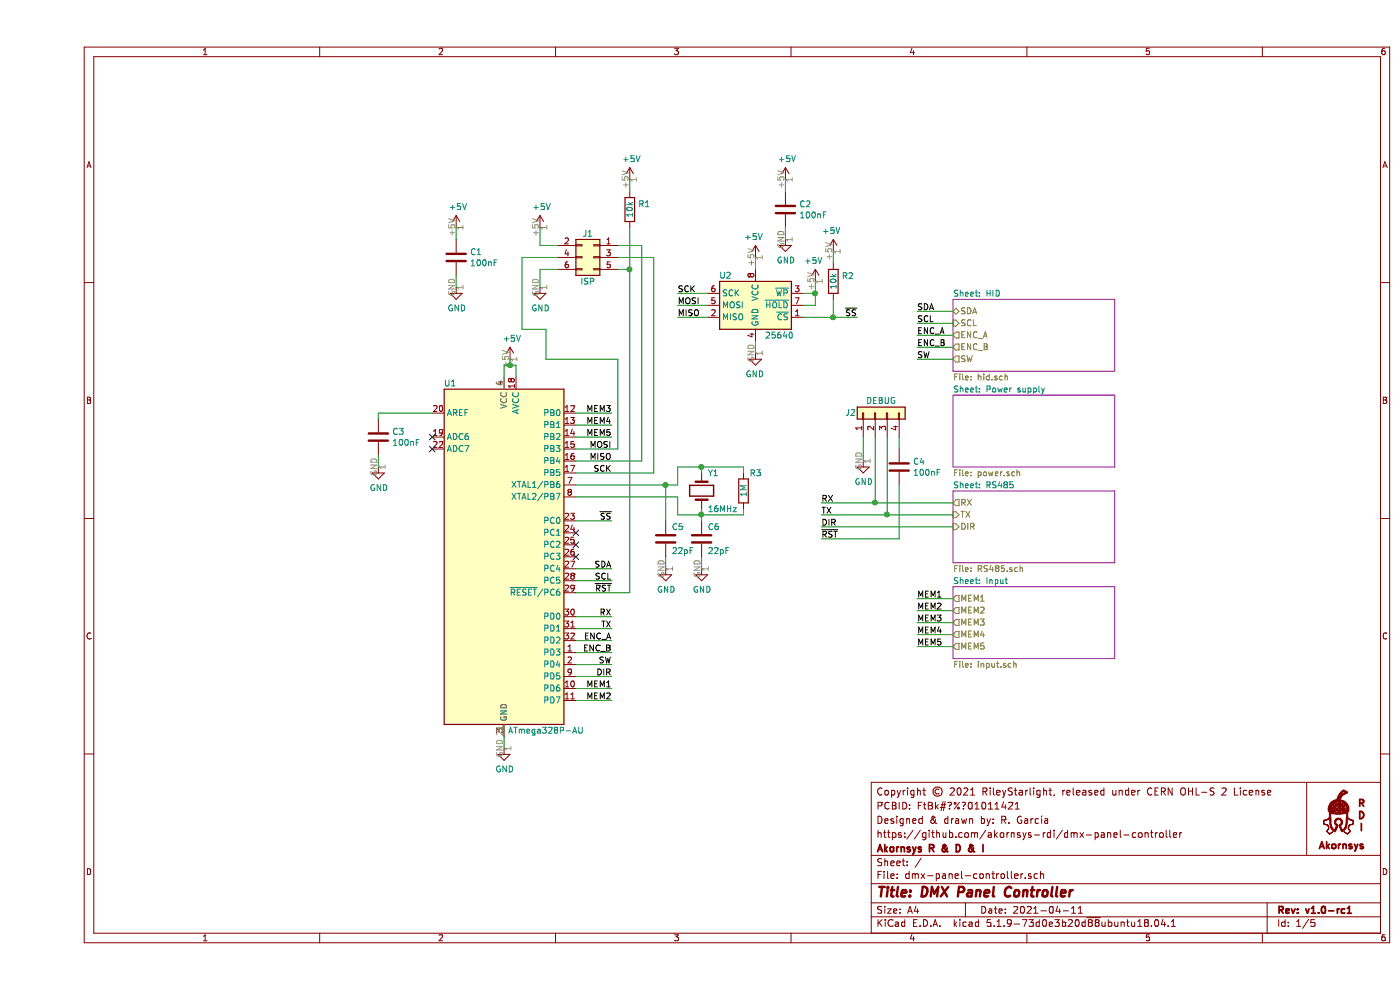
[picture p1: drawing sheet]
EESchema Schematic File Version 4
EELAYER 30 0
EELAYER END
$Descr A4 11693 8268
encoding utf-8
Sheet 1 5
Title "DMX Panel Controller"
Date "2021-04-11"
Rev "v1.0-rc1"
Comp "Akornsys R & D & I"
Comment1 "https://github.com/akornsys-rdi/dmx-panel-controller"
Comment2 "Designed & drawn by: R. García"
Comment3 "PCBID: FtBk#?%?01011421"
Comment4 "Copyright © 2021 RileyStarlight, released under CERN OHL-S 2 License"
$EndDescr
$Sheet
S 7650 2500 1350 600 
U 60DF97C8
F0 "HID" 50
F1 "hid.sch" 50
F2 "SW" O L 7650 3000 50 
F3 "ENC_A" O L 7650 2800 50 
F4 "ENC_B" O L 7650 2900 50 
F5 "SDA" B L 7650 2600 50 
F6 "SCL" I L 7650 2700 50 
$EndSheet
$Sheet
S 7650 3300 1350 600 
U 60E2EC74
F0 "Power supply" 50
F1 "power.sch" 50
$EndSheet
$Sheet
S 7650 4100 1350 600 
U 60E66DB9
F0 "RS485" 50
F1 "RS485.sch" 50
F2 "RX" O L 7650 4200 50 
F3 "DIR" I L 7650 4400 50 
F4 "TX" I L 7650 4300 50 
$EndSheet
$Sheet
S 7650 4900 1350 600 
U 60E7CA4D
F0 "Input" 50
F1 "input.sch" 50
F2 "MEM1" O L 7650 5000 50 
F3 "MEM2" O L 7650 5100 50 
F4 "MEM3" O L 7650 5200 50 
F5 "MEM4" O L 7650 5300 50 
F6 "MEM5" O L 7650 5400 50 
$EndSheet
$Comp
L Device:C C1
U 1 1
P 3500 2150
F 0 "C1" H 3615 2196 50  0000 L CNN
F 1 "100nF" H 3615 2105 50  0000 L CNN
F 2 "Capacitor_SMD:C_0805_2012Metric" H 3538 2000 50  0001 C CNN
F 3 "~" H 3500 2150 50  0001 C CNN
F 4 "Kemet" H 3500 2150 50  0001 C CNN "Manufacturer"
F 5 "C0805C104M3RACTU" H 3500 2150 50  0001 C CNN "Manufacturer Part Number"
	1    3500 2150
	1    0    0    -1  
$EndComp
$Comp
L power:+5V #PWR03
U 1 1
P 3500 1900
F 0 "#PWR03" H 3500 1750 50  0001 C CNN
F 1 "+5V" H 3515 2073 50  0000 C CNN
F 2 "" H 3500 1900 50  0001 C CNN
F 3 "" H 3500 1900 50  0001 C CNN
	1    3500 1900
	1    0    0    -1  
$EndComp
$Comp
L power:GND #PWR09
U 1 1
P 3500 2400
F 0 "#PWR09" H 3500 2150 50  0001 C CNN
F 1 "GND" H 3505 2227 50  0000 C CNN
F 2 "" H 3500 2400 50  0001 C CNN
F 3 "" H 3500 2400 50  0001 C CNN
	1    3500 2400
	1    0    0    -1  
$EndComp
$Comp
L MCU_Microchip_ATmega:ATmega328P-AU U1
U 1 1
P 3900 4650
F 0 "U1" H 3450 6100 50  0000 C CNN
F 1 "ATmega328P-AU" H 4250 3200 50  0000 C CNN
F 2 "Package_QFP:TQFP-32_7x7mm_P0.8mm" H 3900 4650 50  0001 C CIN
F 3 "lib/datasheets/ATmega328P.pdf" H 3900 4650 50  0001 C CNN
F 4 "Atmel" H 3900 4650 50  0001 C CNN "Manufacturer"
F 5 "ATMEGA328P-AU" H 3900 4650 50  0001 C CNN "Manufacturer Part Number"
	1    3900 4650
	1    0    0    -1  
$EndComp
$Comp
L Device:R R3
U 1 1
P 5900 4100
F 0 "R3" H 5950 4250 50  0000 L CNN
F 1 "1M" V 5900 4100 50  0000 C CNN
F 2 "Resistor_SMD:R_0805_2012Metric" V 5830 4100 50  0001 C CNN
F 3 "~" H 5900 4100 50  0001 C CNN
F 4 "Yageo" H 5900 4100 50  0001 C CNN "Manufacturer"
F 5 "RC0805JR-071ML" H 5900 4100 50  0001 C CNN "Manufacturer Part Number"
	1    5900 4100
	1    0    0    -1  
$EndComp
$Comp
L Device:Crystal Y1
U 1 1
P 5550 4100
F 0 "Y1" V 5400 4150 50  0000 L CNN
F 1 "16MHz" V 5700 4150 50  0000 L CNN
F 2 "Crystal:Crystal_SMD_HC49-SD" H 5550 4100 50  0001 C CNN
F 3 "~" H 5550 4100 50  0001 C CNN
F 4 "Abracon" H 5550 4100 50  0001 C CNN "Manufacturer"
F 5 "ABLS-16.000MHz-20-B-3-H-T" H 5550 4100 50  0001 C CNN "Manufacturer Part Number"
	1    5550 4100
	0    1    1    0   
$EndComp
$Comp
L power:+5V #PWR012
U 1 1
P 3950 3000
F 0 "#PWR012" H 3950 2850 50  0001 C CNN
F 1 "+5V" H 3965 3173 50  0000 C CNN
F 2 "" H 3950 3000 50  0001 C CNN
F 3 "" H 3950 3000 50  0001 C CNN
	1    3950 3000
	1    0    0    -1  
$EndComp
$Comp
L power:GND #PWR017
U 1 1
P 3900 6250
F 0 "#PWR017" H 3900 6000 50  0001 C CNN
F 1 "GND" H 3905 6077 50  0000 C CNN
F 2 "" H 3900 6250 50  0001 C CNN
F 3 "" H 3900 6250 50  0001 C CNN
	1    3900 6250
	1    0    0    -1  
$EndComp
Wire Wire Line
	3500 2300 3500 2400
Wire Wire Line
	3500 2000 3500 1900
$Comp
L Connector_Generic:Conn_02x03_Odd_Even J1
U 1 1
P 4650 2150
F 0 "J1" H 4700 2350 50  0000 C CNN
F 1 "ISP" H 4700 1950 50  0000 C CNN
F 2 "Connector_IDC:IDC-Header_2x03_P2.54mm_Vertical" H 4650 2150 50  0001 C CNN
F 3 "~" H 4650 2150 50  0001 C CNN
	1    4650 2150
	-1   0    0    -1  
$EndComp
Wire Wire Line
	3900 6150 3900 6250
Wire Wire Line
	3900 3150 3900 3050
Wire Wire Line
	3900 3050 3950 3050
Wire Wire Line
	4000 3050 4000 3150
Wire Wire Line
	3950 3000 3950 3050
Connection ~ 3950 3050
Wire Wire Line
	3950 3050 4000 3050
NoConn ~ 3300 3650
NoConn ~ 3300 3750
$Comp
L Device:C C3
U 1 1
P 2850 3650
F 0 "C3" H 2965 3696 50  0000 L CNN
F 1 "100nF" H 2965 3605 50  0000 L CNN
F 2 "Capacitor_SMD:C_0805_2012Metric" H 2888 3500 50  0001 C CNN
F 3 "~" H 2850 3650 50  0001 C CNN
F 4 "Kemet" H 2850 3650 50  0001 C CNN "Manufacturer"
F 5 "C0805C104M3RACTU" H 2850 3650 50  0001 C CNN "Manufacturer Part Number"
	1    2850 3650
	1    0    0    -1  
$EndComp
$Comp
L power:GND #PWR014
U 1 1
P 2850 3900
F 0 "#PWR014" H 2850 3650 50  0001 C CNN
F 1 "GND" H 2855 3727 50  0000 C CNN
F 2 "" H 2850 3900 50  0001 C CNN
F 3 "" H 2850 3900 50  0001 C CNN
	1    2850 3900
	1    0    0    -1  
$EndComp
Wire Wire Line
	2850 3500 2850 3450
Wire Wire Line
	2850 3450 3300 3450
Wire Wire Line
	2850 3800 2850 3900
$Comp
L Device:C C6
U 1 1
P 5550 4500
F 0 "C6" H 5600 4600 50  0000 L CNN
F 1 "22pF" H 5600 4400 50  0000 L CNN
F 2 "Capacitor_SMD:C_0805_2012Metric" H 5588 4350 50  0001 C CNN
F 3 "~" H 5550 4500 50  0001 C CNN
F 4 "Kemet" H 5550 4500 50  0001 C CNN "Manufacturer"
F 5 "C0805C220K3HACTU" H 5550 4500 50  0001 C CNN "Manufacturer Part Number"
	1    5550 4500
	1    0    0    -1  
$EndComp
$Comp
L Device:R R1
U 1 1
P 4950 1750
F 0 "R1" H 5020 1796 50  0000 L CNN
F 1 "10k" V 4950 1750 50  0000 C CNN
F 2 "Resistor_SMD:R_0805_2012Metric" V 4880 1750 50  0001 C CNN
F 3 "~" H 4950 1750 50  0001 C CNN
F 4 "Yageo" H 4950 1750 50  0001 C CNN "Manufacturer"
F 5 "RC0805FR-0710KL" H 4950 1750 50  0001 C CNN "Manufacturer Part Number"
	1    4950 1750
	1    0    0    -1  
$EndComp
$Comp
L Device:C C5
U 1 1
P 5250 4500
F 0 "C5" H 5300 4600 50  0000 L CNN
F 1 "22pF" H 5300 4400 50  0000 L CNN
F 2 "Capacitor_SMD:C_0805_2012Metric" H 5288 4350 50  0001 C CNN
F 3 "~" H 5250 4500 50  0001 C CNN
F 4 "Kemet" H 5250 4500 50  0001 C CNN "Manufacturer"
F 5 "C0805C220K3HACTU" H 5250 4500 50  0001 C CNN "Manufacturer Part Number"
	1    5250 4500
	1    0    0    -1  
$EndComp
Text Label 4800 5150 2    50   ~ 0
RX
Text Label 4800 5250 2    50   ~ 0
TX
Text Label 4800 5350 2    50   ~ 0
ENC_A
Text Label 4800 5450 2    50   ~ 0
ENC_B
Text Label 4800 5650 2    50   ~ 0
DIR
Text Label 4800 5750 2    50   ~ 0
MEM1
Text Label 4800 5850 2    50   ~ 0
MEM2
Text Label 4800 3450 2    50   ~ 0
MEM3
Text Label 4800 3550 2    50   ~ 0
MEM4
Text Label 4800 3650 2    50   ~ 0
MEM5
Text Label 4800 4750 2    50   ~ 0
SDA
Text Label 4800 4850 2    50   ~ 0
SCL
Text Label 4800 5550 2    50   ~ 0
SW
Text Label 7350 5000 0    50   ~ 0
MEM1
Text Label 7350 5100 0    50   ~ 0
MEM2
Text Label 7350 5200 0    50   ~ 0
MEM3
Text Label 7350 5300 0    50   ~ 0
MEM4
Text Label 7350 5400 0    50   ~ 0
MEM5
Text Label 6550 4200 0    50   ~ 0
RX
Text Label 6550 4300 0    50   ~ 0
TX
Text Label 6550 4400 0    50   ~ 0
DIR
Text Label 7350 2800 0    50   ~ 0
ENC_A
Text Label 7350 2900 0    50   ~ 0
ENC_B
Text Label 7350 3000 0    50   ~ 0
SW
Text Label 7350 2600 0    50   ~ 0
SDA
Text Label 7350 2700 0    50   ~ 0
SCL
Wire Wire Line
	4500 3450 4800 3450
Wire Wire Line
	4800 3550 4500 3550
Wire Wire Line
	4500 3650 4800 3650
Wire Wire Line
	4500 4750 4800 4750
Wire Wire Line
	4800 4850 4500 4850
Wire Wire Line
	4500 5150 4800 5150
Wire Wire Line
	4800 5250 4500 5250
Wire Wire Line
	4500 5350 4800 5350
Wire Wire Line
	4800 5450 4500 5450
Wire Wire Line
	4500 5550 4800 5550
Wire Wire Line
	4800 5650 4500 5650
Wire Wire Line
	4500 5750 4800 5750
Wire Wire Line
	4800 5850 4500 5850
$Comp
L power:GND #PWR016
U 1 1
P 5550 4750
F 0 "#PWR016" H 5550 4500 50  0001 C CNN
F 1 "GND" H 5555 4577 50  0000 C CNN
F 2 "" H 5550 4750 50  0001 C CNN
F 3 "" H 5550 4750 50  0001 C CNN
	1    5550 4750
	1    0    0    -1  
$EndComp
$Comp
L power:GND #PWR015
U 1 1
P 5250 4750
F 0 "#PWR015" H 5250 4500 50  0001 C CNN
F 1 "GND" H 5255 4577 50  0000 C CNN
F 2 "" H 5250 4750 50  0001 C CNN
F 3 "" H 5250 4750 50  0001 C CNN
	1    5250 4750
	1    0    0    -1  
$EndComp
$Comp
L Device:C C4
U 1 1
P 7200 3900
F 0 "C4" H 7315 3946 50  0000 L CNN
F 1 "100nF" H 7315 3855 50  0000 L CNN
F 2 "Capacitor_SMD:C_0805_2012Metric" H 7238 3750 50  0001 C CNN
F 3 "~" H 7200 3900 50  0001 C CNN
F 4 "Kemet" H 7200 3900 50  0001 C CNN "Manufacturer"
F 5 "C0805C104M3RACTU" H 7200 3900 50  0001 C CNN "Manufacturer Part Number"
	1    7200 3900
	1    0    0    -1  
$EndComp
Wire Wire Line
	5550 4250 5550 4300
Wire Wire Line
	5900 4250 5900 4300
Wire Wire Line
	5900 4300 5550 4300
Connection ~ 5550 4300
Wire Wire Line
	5550 4300 5550 4350
Wire Wire Line
	5550 3950 5550 3900
Wire Wire Line
	5550 3900 5900 3900
Wire Wire Line
	5900 3900 5900 3950
Wire Wire Line
	5550 3900 5350 3900
Wire Wire Line
	5350 3900 5350 4050
Wire Wire Line
	5350 4050 5250 4050
Connection ~ 5550 3900
Wire Wire Line
	4500 4150 5350 4150
Wire Wire Line
	5350 4150 5350 4300
Wire Wire Line
	5350 4300 5550 4300
Wire Wire Line
	5250 4350 5250 4050
Connection ~ 5250 4050
Wire Wire Line
	5250 4050 4500 4050
Wire Wire Line
	5550 4750 5550 4650
Wire Wire Line
	5250 4650 5250 4750
NoConn ~ 4500 4450
NoConn ~ 4500 4550
NoConn ~ 4500 4650
$Comp
L power:GND #PWR010
U 1 1
P 4200 2400
F 0 "#PWR010" H 4200 2150 50  0001 C CNN
F 1 "GND" H 4205 2227 50  0000 C CNN
F 2 "" H 4200 2400 50  0001 C CNN
F 3 "" H 4200 2400 50  0001 C CNN
	1    4200 2400
	1    0    0    -1  
$EndComp
$Comp
L power:+5V #PWR04
U 1 1
P 4200 1900
F 0 "#PWR04" H 4200 1750 50  0001 C CNN
F 1 "+5V" H 4215 2073 50  0000 C CNN
F 2 "" H 4200 1900 50  0001 C CNN
F 3 "" H 4200 1900 50  0001 C CNN
	1    4200 1900
	1    0    0    -1  
$EndComp
Wire Wire Line
	4200 2400 4200 2250
Wire Wire Line
	4200 2250 4350 2250
Wire Wire Line
	4200 1900 4200 2050
Wire Wire Line
	4200 2050 4350 2050
Wire Wire Line
	4500 3750 4850 3750
Wire Wire Line
	4850 3750 4850 3000
Wire Wire Line
	4850 3000 4250 3000
Wire Wire Line
	4050 2150 4350 2150
$Comp
L power:+5V #PWR01
U 1 1
P 4950 1500
F 0 "#PWR01" H 4950 1350 50  0001 C CNN
F 1 "+5V" H 4965 1673 50  0000 C CNN
F 2 "" H 4950 1500 50  0001 C CNN
F 3 "" H 4950 1500 50  0001 C CNN
	1    4950 1500
	1    0    0    -1  
$EndComp
Wire Wire Line
	4500 4950 4950 4950
Wire Wire Line
	4950 4950 4950 2250
Wire Wire Line
	4950 2250 4850 2250
Wire Wire Line
	4950 2250 4950 1900
Connection ~ 4950 2250
Wire Wire Line
	4950 1500 4950 1600
Text Label 4800 4950 2    50   ~ 0
~RST
Text Label 6550 4500 0    50   ~ 0
~RST
Wire Wire Line
	4500 3850 5050 3850
Wire Wire Line
	5050 3850 5050 2050
Wire Wire Line
	5050 2050 4850 2050
Wire Wire Line
	4500 3950 5150 3950
Wire Wire Line
	5150 3950 5150 2150
Wire Wire Line
	5150 2150 4850 2150
$Comp
L Connector_Generic:Conn_01x04 J2
U 1 1
P 7000 3450
F 0 "J2" V 7000 3700 50  0000 R CNN
F 1 "DEBUG" V 7100 3400 50  0000 C CNN
F 2 "Connector_PinSocket_2.54mm:PinSocket_1x04_P2.54mm_Vertical" H 7000 3450 50  0001 C CNN
F 3 "~" H 7000 3450 50  0001 C CNN
	1    7000 3450
	0    -1   -1   0   
$EndComp
Wire Wire Line
	4050 2150 4050 2750
Wire Wire Line
	4050 2750 4250 2750
Wire Wire Line
	4250 2750 4250 3000
Wire Wire Line
	7350 5000 7650 5000
Wire Wire Line
	7650 5100 7350 5100
Wire Wire Line
	7350 5200 7650 5200
Wire Wire Line
	7650 5300 7350 5300
Wire Wire Line
	7350 5400 7650 5400
Wire Wire Line
	7200 3650 7200 3750
Wire Wire Line
	6550 4500 7200 4500
Wire Wire Line
	7200 4500 7200 4050
Wire Wire Line
	6550 4200 7000 4200
Wire Wire Line
	6550 4300 7100 4300
Wire Wire Line
	6550 4400 7650 4400
Wire Wire Line
	7100 3650 7100 4300
Connection ~ 7100 4300
Wire Wire Line
	7100 4300 7650 4300
Wire Wire Line
	7000 3650 7000 4200
Connection ~ 7000 4200
Wire Wire Line
	7000 4200 7650 4200
$Comp
L power:GND #PWR013
U 1 1
P 6900 3850
F 0 "#PWR013" H 6900 3600 50  0001 C CNN
F 1 "GND" H 6905 3677 50  0000 C CNN
F 2 "" H 6900 3850 50  0001 C CNN
F 3 "" H 6900 3850 50  0001 C CNN
	1    6900 3850
	1    0    0    -1  
$EndComp
Wire Wire Line
	6900 3650 6900 3850
Wire Wire Line
	7350 3000 7650 3000
Wire Wire Line
	7650 2900 7350 2900
Wire Wire Line
	7350 2800 7650 2800
Wire Wire Line
	7650 2700 7350 2700
Wire Wire Line
	7350 2600 7650 2600
$Comp
L Memory_EEPROM:25LCxxx U2
U 1 1
P 6000 2550
F 0 "U2" H 6250 2800 50  0000 C CNN
F 1 "25640" H 5800 2300 50  0000 C CNN
F 2 "Package_SO:SOIC-8_3.9x4.9mm_P1.27mm" H 6000 2550 50  0001 C CNN
F 3 "lib/datasheets/CAT25640.pdf" H 6000 2550 50  0001 C CNN
F 4 "ON Semiconductors" H 6000 2550 50  0001 C CNN "Manufacturer"
F 5 "CAT25640VI-GT3" H 6000 2550 50  0001 C CNN "Manufacturer Part Number"
	1    6000 2550
	-1   0    0    -1  
$EndComp
$Comp
L Device:C C2
U 1 1
P 6250 1750
F 0 "C2" H 6365 1796 50  0000 L CNN
F 1 "100nF" H 6365 1705 50  0000 L CNN
F 2 "Capacitor_SMD:C_0805_2012Metric" H 6288 1600 50  0001 C CNN
F 3 "~" H 6250 1750 50  0001 C CNN
F 4 "Kemet" H 6250 1750 50  0001 C CNN "Manufacturer"
F 5 "C0805C104M3RACTU" H 6250 1750 50  0001 C CNN "Manufacturer Part Number"
	1    6250 1750
	1    0    0    -1  
$EndComp
$Comp
L power:+5V #PWR02
U 1 1
P 6250 1500
F 0 "#PWR02" H 6250 1350 50  0001 C CNN
F 1 "+5V" H 6265 1673 50  0000 C CNN
F 2 "" H 6250 1500 50  0001 C CNN
F 3 "" H 6250 1500 50  0001 C CNN
	1    6250 1500
	1    0    0    -1  
$EndComp
$Comp
L power:GND #PWR05
U 1 1
P 6250 2000
F 0 "#PWR05" H 6250 1750 50  0001 C CNN
F 1 "GND" H 6255 1827 50  0000 C CNN
F 2 "" H 6250 2000 50  0001 C CNN
F 3 "" H 6250 2000 50  0001 C CNN
	1    6250 2000
	1    0    0    -1  
$EndComp
Wire Wire Line
	6250 1900 6250 2000
Wire Wire Line
	6250 1600 6250 1500
$Comp
L power:GND #PWR011
U 1 1
P 6000 2950
F 0 "#PWR011" H 6000 2700 50  0001 C CNN
F 1 "GND" H 6005 2777 50  0000 C CNN
F 2 "" H 6000 2950 50  0001 C CNN
F 3 "" H 6000 2950 50  0001 C CNN
	1    6000 2950
	-1   0    0    -1  
$EndComp
$Comp
L power:+5V #PWR07
U 1 1
P 6000 2150
F 0 "#PWR07" H 6000 2000 50  0001 C CNN
F 1 "+5V" H 6015 2323 50  0000 C CNN
F 2 "" H 6000 2150 50  0001 C CNN
F 3 "" H 6000 2150 50  0001 C CNN
	1    6000 2150
	-1   0    0    -1  
$EndComp
Wire Wire Line
	6000 2950 6000 2850
Wire Wire Line
	6000 2250 6000 2150
$Comp
L power:+5V #PWR08
U 1 1
P 6500 2350
F 0 "#PWR08" H 6500 2200 50  0001 C CNN
F 1 "+5V" H 6515 2523 50  0000 C CNN
F 2 "" H 6500 2350 50  0001 C CNN
F 3 "" H 6500 2350 50  0001 C CNN
	1    6500 2350
	-1   0    0    -1  
$EndComp
Wire Wire Line
	6500 2350 6500 2450
Wire Wire Line
	6500 2550 6400 2550
Wire Wire Line
	6400 2450 6500 2450
Connection ~ 6500 2450
Wire Wire Line
	6500 2450 6500 2550
Text Label 5350 2650 0    50   ~ 0
MISO
Text Label 5350 2550 0    50   ~ 0
MOSI
Text Label 5350 2450 0    50   ~ 0
SCK
Text Label 6850 2650 2    50   ~ 0
~SS
Text Label 4800 3850 2    50   ~ 0
MISO
Text Label 4800 3750 2    50   ~ 0
MOSI
Text Label 4800 3950 2    50   ~ 0
SCK
Text Label 4800 4350 2    50   ~ 0
~SS
Wire Wire Line
	5600 2450 5350 2450
Wire Wire Line
	5600 2550 5350 2550
Wire Wire Line
	5600 2650 5350 2650
Wire Wire Line
	6400 2650 6650 2650
Wire Wire Line
	4500 4350 4800 4350
$Comp
L Device:R R2
U 1 1
P 6650 2350
F 0 "R2" H 6720 2396 50  0000 L CNN
F 1 "10k" V 6650 2350 50  0000 C CNN
F 2 "Resistor_SMD:R_0805_2012Metric" V 6580 2350 50  0001 C CNN
F 3 "~" H 6650 2350 50  0001 C CNN
F 4 "Yageo" H 6650 2350 50  0001 C CNN "Manufacturer"
F 5 "RC0805FR-0710KL" H 6650 2350 50  0001 C CNN "Manufacturer Part Number"
	1    6650 2350
	1    0    0    -1  
$EndComp
$Comp
L power:+5V #PWR06
U 1 1
P 6650 2100
F 0 "#PWR06" H 6650 1950 50  0001 C CNN
F 1 "+5V" H 6665 2273 50  0000 C CNN
F 2 "" H 6650 2100 50  0001 C CNN
F 3 "" H 6650 2100 50  0001 C CNN
	1    6650 2100
	-1   0    0    -1  
$EndComp
Wire Wire Line
	6650 2100 6650 2200
Wire Wire Line
	6650 2500 6650 2650
Connection ~ 6650 2650
Wire Wire Line
	6650 2650 6850 2650
$EndSCHEMATC
